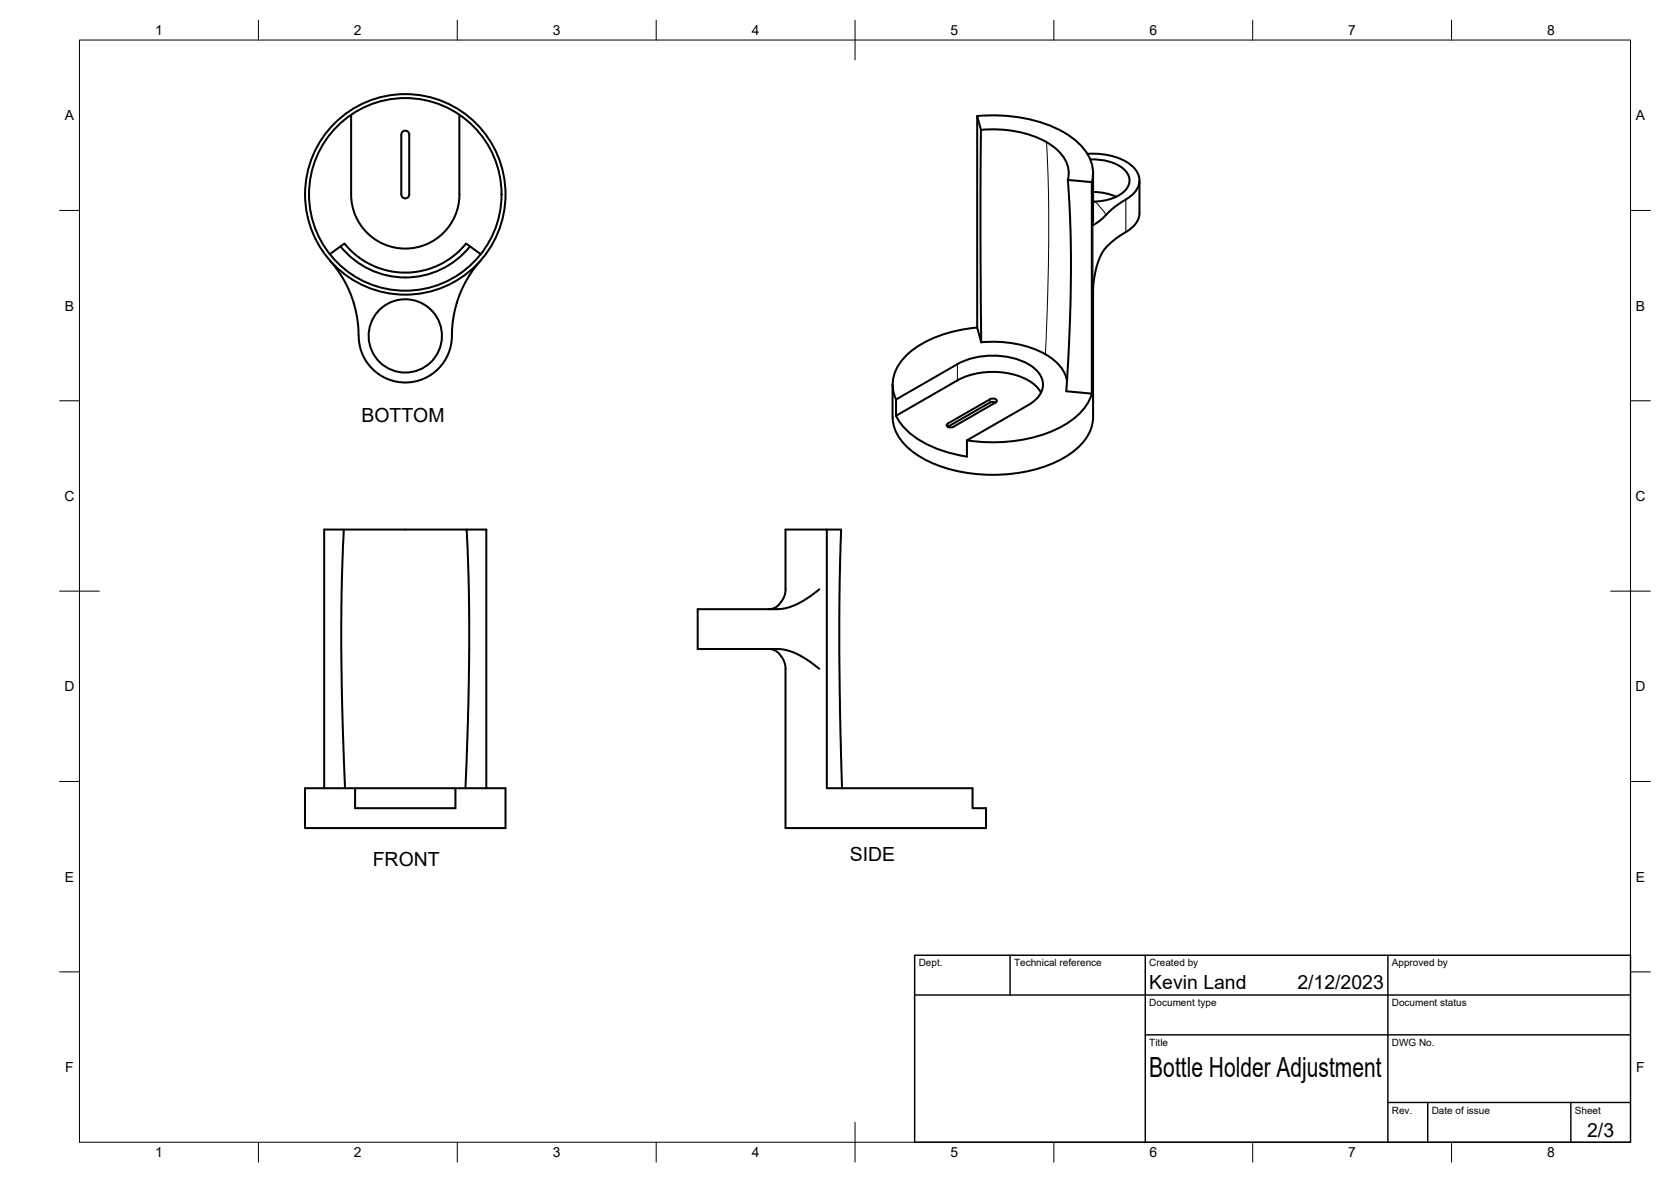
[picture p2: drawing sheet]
<svg xmlns="http://www.w3.org/2000/svg" width="420mm" height="297mm" viewBox="0 0 420 297" stroke-linecap="round" stroke-linejoin="round" font-family="sans-serif">
<!-- layer: Visible -->
<g fill="none" stroke="#000" stroke-width=".51">
<path d="M88.3 28.8v20a13.6 13.6 0 0 0 13.6 13.7 13.6 13.6 0 0 0 13.6-13.7v-20M100.9 33.9v14.9a1.01 1.01 0 0 0 1 1.1 1.01 1.01 0 0 0 1-1.1v-14.9M100.9 33.8a1.01 1.01 0 0 1 1-1 1.01 1.01 0 0 1 1 1M245.7 29.2v53.1l1 3.7M245.7 29.2l1 3.4M245.7 29.2a37.1 37.1 0 0 1 23 4.8 11.8 11.8 0 0 1 6.1 9.6l-.3 2.2M246.7 32.6l-.2 27.6 .2 25.8M246.7 32.6a27.9 27.9 0 0 1 17.6 3.8 8.7 8.7 0 0 1 4.4 7.9l-.2 .9M273.4 38.7a15.9 15.9 0 0 1 11.3 3 4.6 4.6 0 0 1-.6 7.8l-1 .6M268.5 45.2l.7 12.2 .1 11.7-.4 14.4-.8 14.8 6.4 .6M268.5 45.2l6 .6M274.1 40.1a11.8 11.8 0 0 1 9 2.9 3.6 3.6 0 0 1-1.3 5.8l-1.5 .8-1.9 .6-3.1 .5"/>
<path d="M274.5 45.8v53.1M274.8 50.7h.5M274.8 43.5v12.3M274.9 48.2a13.9 13.9 0 0 1 5.8 1.3M283.1 50.2a29.8 29.8 0 0 0-5.7 4.5l-2.6 1.9M286.5 45.4v8.1a5.9 5.9 0 0 1-3.4 4.8 14.8 14.8 0 0 0-5.7 4.8l-.9 1.7-.8 2.3-.7 3.3-.2 2.6M82.9 63.9l3.7-2.7 3.1 3.1 3.5 2.2 4.1 1.5 3.8 .5 2.4-.1 2.2-.3 2.4-.6 2.3-.9 3.5-2.2 1.4-1.2 1.9-2 3.7 2.7M83 65.6l2 2.5 1.5 2.3 1.2 2.5 1.1 2.7a27.5 27.5 0 0 1 1.4 8.8M85.6 61.9a20.9 20.9 0 0 0 32.6 0M95.4 77.9l1.5-1.2a9.2 9.2 0 0 1 11.9 1.6 9.2 9.2 0 0 1-.7 12.9 9.2 9.2 0 0 1-12.8-.4 9.2 9.2 0 0 1 .1-12.9zM120.8 65.6l-2 2.5-1.2 1.8-2.2 4.7a30.4 30.4 0 0 0-1.9 11.2 11.7 11.7 0 0 1-12.3 10.3 11.7 11.7 0 0 1-11-11.7M274.8 72.3v32.5"/>
<path d="M224.4 96.7v8.1M245.7 82.3a30.6 30.6 0 0 0-17.2 6.4 9.9 9.9 0 0 0-3.6 10.7l.4 1M246.7 86a26.9 26.9 0 0 1 17.9 4.2 8.8 8.8 0 0 1 3.7 5.6M261.7 98.7a11.8 11.8 0 0 0-8.9-5 19.6 19.6 0 0 0-12.1 1.9l-15.4 8.9M274.5 98.9a14.9 14.9 0 0 1-8.5 8.8 40.1 40.1 0 0 1-22.9 3M224.5 104.8a11.7 11.7 0 0 0 5.9 9.4 37.4 37.4 0 0 0 25.9 4.6 26.3 26.3 0 0 0 16.1-7.8 9.9 9.9 0 0 0 2.4-6.2M225.3 104.5v-4.1l15.4-8.9a19.3 19.3 0 0 1 19 .7 5.1 5.1 0 0 1 0 8.8l-16.6 9.7v4.1M225.3 104.5a17.8 17.8 0 0 0 9.9 8.1l4.6 1.5 3.3 .6M250.3 101.1l-10.5 6.2-.8 .1a.73 .73 0 0 1-.9-.8l10.8-6.3 .8-.2a.73 .73 0 0 1 .9 .8l-.2 .2-.8-.1-.7 .1-10.6 6.2M86.4 133.1l-.5 15.8-.1 14.3 .3 17.7 .7 17.2M117.3 133.1h5v65M207.9 133.1h3.6l-.4 13.8-.1 17.3 .7 33.9"/>
<path d="M193.3 153.1l1.6-.4 1.4-1.4a4.8 4.8 0 0 0 1.2-3.2v-15h10.4v65h36.6v5h3.4v5h-50.4v-40a6.8 6.8 0 0 0-1.3-3.5l-.6-.6-.9-.6-1.4-.3M206 148.1l-2.3 1.7-2.6 1.7-2.5 1-1.4 .4-1.3 .2h-20.5v10h20.5l1.2 .1 1.8 .5 2.1 .9 2.5 1.6 2.5 1.9M81.5 198.1v-65h35.8l.6 15.8 .1 14.3-.3 17.7-.7 17.2M89.3 198.1h25.2v5h-25.2zM89.3 198.1h-12.6v10h50.4v-10h-12.6"/>
<circle cx="101.9" cy="48.8" r="24.2"/>
<circle cx="101.9" cy="48.9" r="25.2"/>
</g>
<!-- layer: Visible Narrow -->
<path d="M263.1 35.7l.5 12.7 .1 12.5-.3 14.7-.5 13.4M274.8 55.7v17.3v-.7M275.3 50.7l1.4 1.3 1.4 2M283.1 50.2v8.1M240.7 91.5v4.1M238.3 106.4v.9M248.9 100.3v.8" fill="none" stroke="#000" stroke-width=".25"/>
<!-- layer: BORDER -->
<g fill="none" stroke="#000" stroke-width=".25">
<path d="M20 10.1h390v276.9h-390zM65 5.1v5M115 5.1v5M165 5.1v5M215 5.1v10M265 5.1v5M315 5.1v5M365 5.1v5M15 52.9h5M410 52.9h5M15 100.7h5M410 100.7h5"/>
<path d="M15 148.6h10M405 148.6h10M15 196.4h5M410 196.4h5M15 244.2h5M410 244.2h5M65 287v5M115 287v5M165 287v5M215 282.1v9.9M265 287v5M315 287v5"/>
<path d="M365 287v5"/>
</g>
<!-- layer: TITLEBLOCK -->
<path d="M230 240.1h180v46.9h-180zM230 250h180M254 240.1v9.9M288 240.1v46.9M349 240.1v46.9M288 260.1h122M349 277.1h61M359 277.1v9.9M395 277.1v9.9" fill="none" stroke="#000" stroke-width=".36"/>
<text font-size="7" x="289" y="270.6">Bottle Holder Adjustment</text>
<g font-size="4.9">
<text x="90.9" y="106.1">BOTTOM</text>
<text x="93.7" y="217.6">FRONT</text>
<text x="213.7" y="216.3">SIDE</text>
<text x="289" y="248.5">Kevin Land</text>
<text x="326.2" y="248.5">2/12/2023</text>
<text x="399.1" y="285.7">2/3</text>
</g>
<g font-size="3.5">
<text x="39" y="8.8">1</text>
<text x="89" y="8.8">2</text>
<text x="139" y="8.8">3</text>
<text x="189" y="8.8">4</text>
<text x="239" y="8.8">5</text>
<text x="289" y="8.8">6</text>
<text x="339" y="8.8">7</text>
<text x="389" y="8.8">8</text>
<text x="16.3" y="30.2">A</text>
<text x="411.3" y="30.2">A</text>
<text x="16.3" y="78">B</text>
<text x="411.3" y="78">B</text>
<text x="16.2" y="125.9">C</text>
<text x="411.2" y="125.9">C</text>
<text x="16.2" y="173.7">D</text>
<text x="411.2" y="173.7">D</text>
<text x="16.3" y="221.6">E</text>
<text x="411.3" y="221.6">E</text>
<text x="16.4" y="269.4">F</text>
<text x="411.4" y="269.4">F</text>
<text x="39" y="290.8">1</text>
<text x="89" y="290.8">2</text>
<text x="139" y="290.8">3</text>
<text x="189" y="290.8">4</text>
<text x="239" y="290.8">5</text>
<text x="289" y="290.8">6</text>
<text x="339" y="290.8">7</text>
<text x="389" y="290.8">8</text>
</g>
<g font-size="2.5">
<text x="231" y="242.9">Dept.</text>
<text x="255" y="242.9">Technical reference</text>
<text x="289" y="242.9">Created by</text>
<text x="350" y="242.9">Approved by</text>
<text x="289" y="252.8">Document type</text>
<text x="350" y="252.8">Document status</text>
<text x="289" y="262.9">Title</text>
<text x="350" y="262.9">DWG No.</text>
<text x="350" y="279.9">Rev.</text>
<text x="360" y="279.9">Date of issue</text>
<text x="396" y="279.9">Sheet</text>
</g>
</svg>
